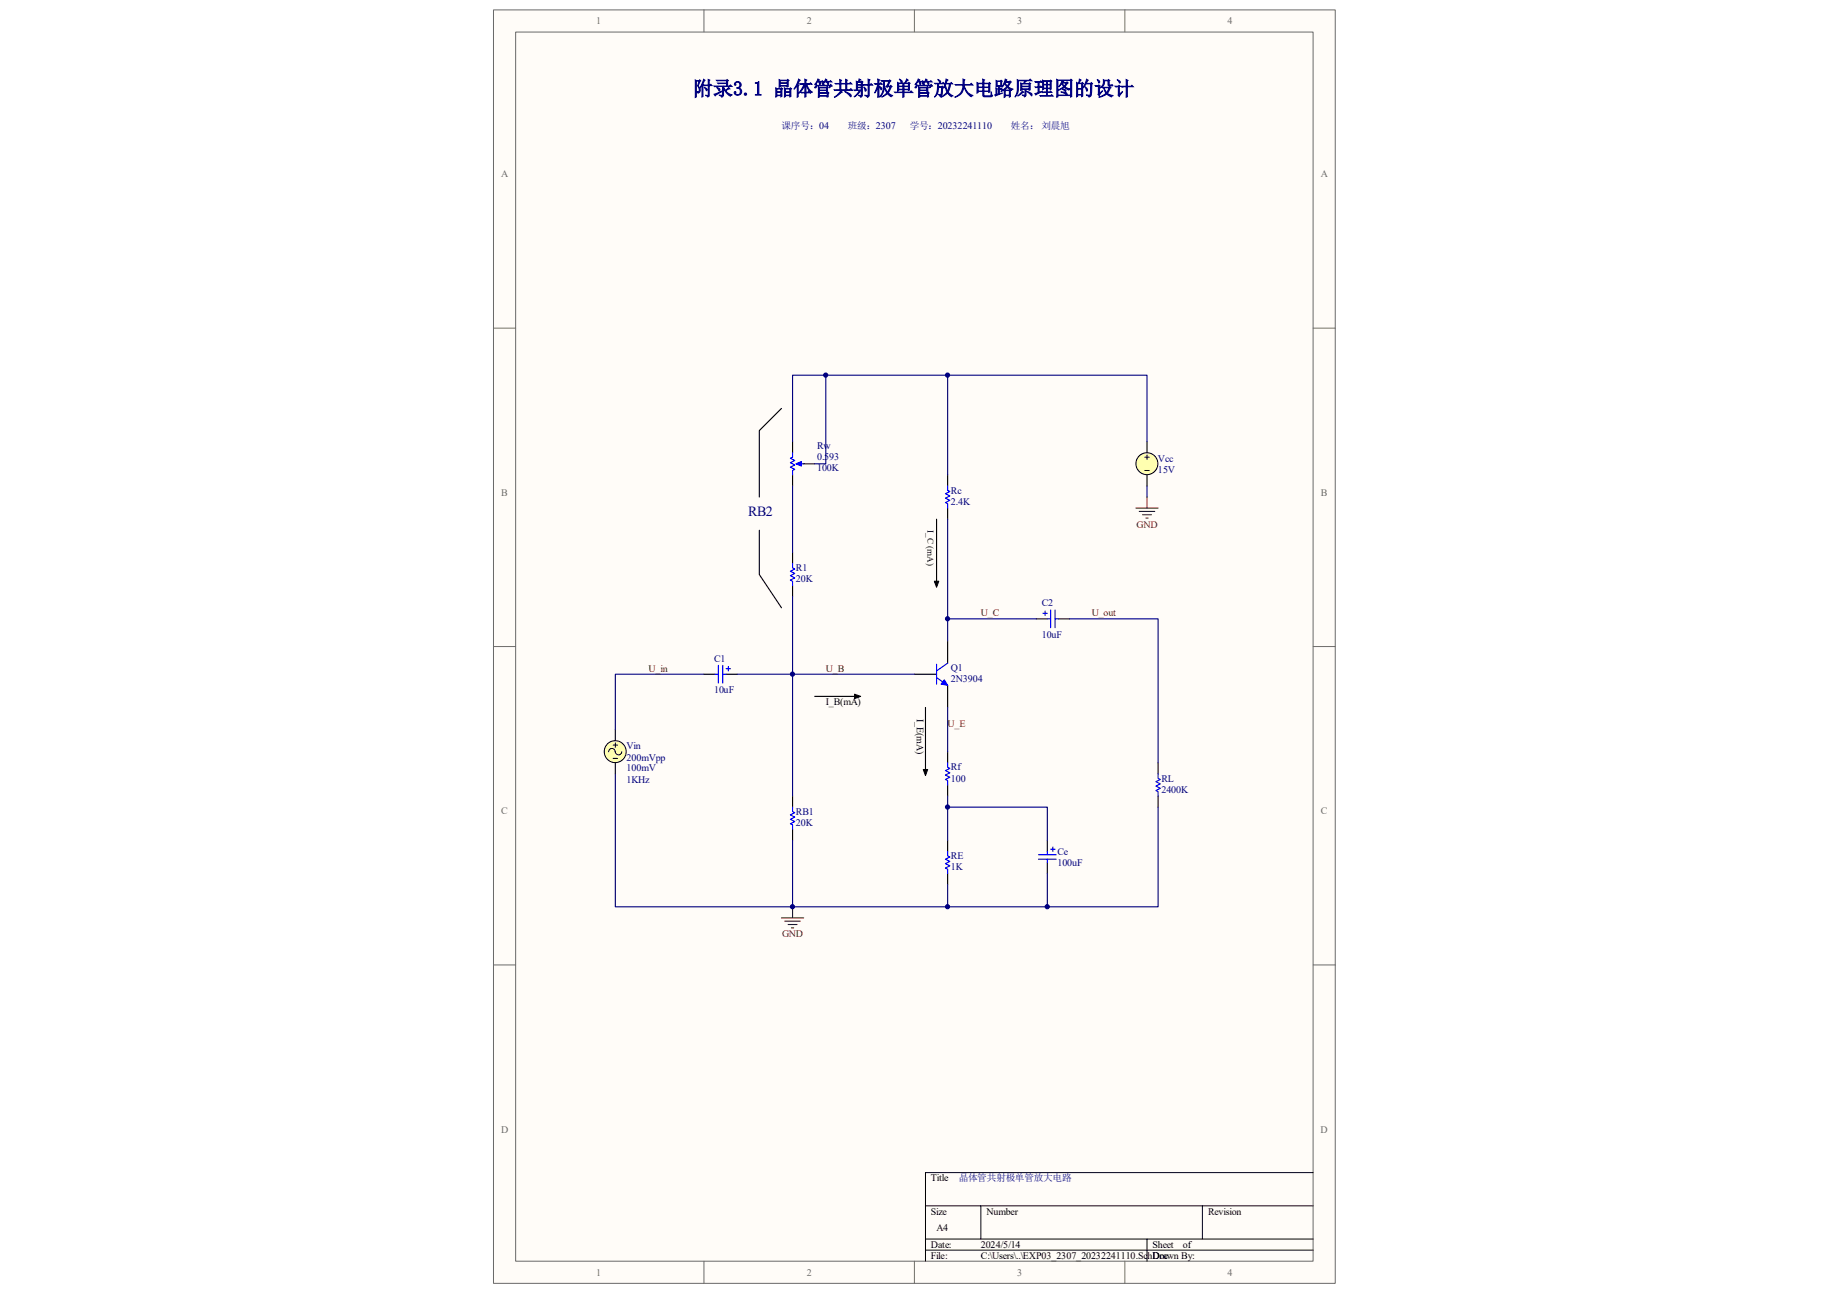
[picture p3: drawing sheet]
<svg xmlns="http://www.w3.org/2000/svg" width="297mm" height="210mm" viewBox="0 0 297 210" stroke-linecap="round" stroke-linejoin="round" font-family="sans-serif">
<path d="M80.2 1.7h136.6v206.7h-136.6z" fill="#fffcf8"/>
<path d="M80.1 1.6h136.7v206.8h-136.7z" fill="none" stroke="#696969" stroke-width=".16"/>
<path d="M83.8 5.2h129.4v199.7h-129.4z" fill="#fffcf8"/>
<g fill="none" stroke="#696969" stroke-width=".16">
<path d="M83.7 5.2h129.5v199.7h-129.5zM114.3 1.6v3.6M148.5 1.6v3.6M182.7 1.6v3.6M80.1 53.3h3.6M213.2 53.3h3.6M80.1 105h3.6M213.2 105h3.6M80.1 156.7h3.6M213.2 156.7h3.6M114.3 204.9v3.5M148.5 204.9v3.5"/>
<path d="M182.7 204.9v3.5"/>
</g>
<path d="M150.3 195.9h62.9M159.3 195.9v5.4M195.3 195.9v5.4M213.2 190.5h-62.9v14.4M150.3 201.3h62.9M150.3 203.1h62.9M186.3 201.3v3.6" fill="none" stroke="#000" stroke-width=".16"/>
<path d="M99.9 118.5v1.8M99.9 123.9v1.8" fill="none" stroke="#000" stroke-width=".18"/>
<circle cx="99.9" cy="122.1" r="1.78" fill="#ffffb0" stroke="#000" stroke-width=".16"/>
<path d="M99.6 121h.7M99.6 123.2h.7M99.9 120.7v.7M101 122.1a.54 .54 0 0 1-.6 .5 .54 .54 0 0 1-.5-.5 .52 .52 0 0 0-.5-.5 .52 .52 0 0 0-.6 .5" fill="none" stroke="#000" stroke-width=".16"/>
<g fill="none" stroke="#000" stroke-width=".18">
<path d="M153.9 77.1v1.8M186.3 71.7v1.8M186.3 77.1v1.8M128.7 89.7v1.8M128.7 95.1v1.8M153.9 82.5v1.8M114.3 109.5h1.8M117.9 109.5h1.8M168.3 100.5h1.8M171.9 100.5h1.8M128.7 129.3v1.8M128.7 134.7v1.8"/>
<path d="M153.9 122.1v1.8M153.9 127.5v1.8M153.9 136.5v1.8M170.1 136.5v1.8M188.1 123.9v1.8M188.1 129.3v1.8M153.9 141.9v1.8M170.1 140.1v1.8"/>
</g>
<g fill="none" stroke="#00f" stroke-width=".18">
<path d="M153.9 78.9v.8l.3 .1-.7 .4 .7 .4-.7 .3 .7 .4-.7 .3 .4 .2v.7M128.7 91.5v.7l.4 .2-.8 .4 .8 .3-.8 .4 .8 .4-.8 .3 .4 .2v.7M169.4 99.6h.7M169.7 99.3v.7M170.6 99.1v2.9M171.3 99.1v2.9M116.1 109.5h.6M116.7 108.1v2.9M117.4 108.1v2.9M117.4 109.5h.5M117.9 108.6h.7M118.3 108.3v.7"/>
<path d="M170.1 100.5h.5M171.3 100.5h.6M128.7 131.1v.7l.4 .2-.8 .4 .8 .3-.8 .4 .8 .3-.8 .4 .4 .2v.7M153.9 123.9v.7l.3 .2-.7 .4 .7 .3-.7 .4 .7 .3-.7 .4 .4 .2v.7M153.9 138.3v.7l.3 .2-.7 .4 .7 .3-.7 .4 .7 .3-.7 .4 .4 .2v.7M168.6 138.8h2.9M168.6 139.6h2.9M170.1 138.3v.5M170.1 139.6v.5M170.6 137.9h.7M171 137.6v.7M188.1 125.7v.7l.3 .2-.7 .4 .7 .3-.7 .4 .7 .3-.7 .4 .4 .2v.7"/>
</g>
<path d="M184.5 82.5h3.6M185 83.1h2.5M185.5 83.6h1.5M186.1 84.1h.3M186.3 80.7v1.8M126.9 149.1h3.6M127.4 149.6h2.6M128 150.2h1.4M128.5 150.7h.4M128.7 147.3v1.8" fill="none" stroke="#800000" stroke-width=".18"/>
<circle cx="186.2" cy="75.3" r="1.78" fill="#ffffb0" stroke="#000" stroke-width=".16"/>
<path d="M185.9 74.3h.7M185.9 76.4h.7M186.3 73.9v.7" fill="none" stroke="#000" stroke-width=".16"/>
<path d="M126.9 66.3l-3.6 3.6v10.8M128.7 71.7v1.8M128.7 77.1v1.8M130.5 75.3h1.8M123.3 86.1v7.2l3.6 5.4M152.1 84.3v10.8M132.3 113.1h7.2M148.5 109.5h3.6M150.3 114.9v10.8M153.9 104.1v3.6M153.9 111.3v3.6" fill="none" stroke="#000" stroke-width=".18"/>
<path d="M128.7 73.5v.8l-.4 .1 .8 .4-.8 .4 .8 .3-.8 .4 .8 .3-.4 .2v.7M129.6 75.3h.9M152.1 110.1l1.8 1.2M152.1 107.9v3.2M153.9 107.7l-1.8 1.3" fill="none" stroke="#00f" stroke-width=".18"/>
<path d="M129.2 75.3l.9-.3v.7z" fill="#00f" stroke="#00f" stroke-width=".18"/>
<g fill="none" stroke="#000080" stroke-width=".18">
<path d="M128.7 71.7v-10.8h57.6v10.8M128.7 78.9v10.8M134.1 60.9v14.4h-1.8M153.9 60.9v16.2M186.3 78.9v1.8M128.7 96.9v12.6h19.8M153.9 84.3v16.2h14.4M114.3 109.5h-14.4v9M119.7 109.5h9v19.8M153.9 100.5v3.6M153.9 114.9v7.2M173.7 100.5h14.4v23.4"/>
<path d="M99.9 125.7v21.6h54M128.7 136.5v10.8M153.9 131.1h16.2v5.4M153.9 129.3v7.2M188.1 131.1v16.2h-18M170.1 141.9v5.4h-16.2v-3.6"/>
</g>
<path d="M153.3 110.4l.6 .9-1.1-.2z" fill="#00f" stroke="#00f" stroke-width=".16"/>
<path d="M151.7 94.4h.7l-.3 1zM138.8 112.7l1 .4-1 .4zM149.9 125h.7l-.3 1z" fill="#000" stroke="#000" stroke-width=".16"/>
<g fill="#000080" stroke="#000080" stroke-width=".16">
<circle cx="128.7" cy="147.3" r=".34"/>
<circle cx="128.7" cy="109.5" r=".34"/>
<circle cx="134.1" cy="60.9" r=".34"/>
<circle cx="153.9" cy="147.3" r=".34"/>
<circle cx="153.9" cy="131.1" r=".34"/>
<circle cx="153.9" cy="100.5" r=".34"/>
<circle cx="153.9" cy="60.9" r=".34"/>
<circle cx="170.1" cy="147.3" r=".34"/>
</g>
<text font-size="3.2" fill="#000080" x="112.5" y="15.5">附录3.1 晶体管共射极单管放大电路原理图的设计</text>
<text font-size="2.3" fill="#000080" x="121.5" y="83.8">RB2</text>
<g font-size="1.6" fill="#696969">
<text x="96.8" y="3.9">1</text>
<text x="131" y="3.9">2</text>
<text x="165.2" y="3.9">3</text>
<text x="199.3" y="3.9">4</text>
<text x="81.4" y="28.8">A</text>
<text x="214.5" y="28.8">A</text>
<text x="81.4" y="80.6">B</text>
<text x="214.5" y="80.6">B</text>
<text x="81.4" y="132.2">C</text>
<text x="214.5" y="132.2">C</text>
<text x="81.4" y="184">D</text>
<text x="214.5" y="184">D</text>
<text x="96.8" y="207.2">1</text>
<text x="131" y="207.2">2</text>
<text x="165.2" y="207.2">3</text>
<text x="199.3" y="207.2">4</text>
</g>
<g font-size="1.6" fill="#000080">
<text x="126.9" y="21">课序号：04</text>
<text x="137.7" y="21">班级：2307</text>
<text x="147.7" y="21">学号：20232241110</text>
<text x="164.2" y="21">姓名： 刘晨旭</text>
<text x="132.7" y="74.8">0.593</text>
<text x="132.7" y="76.6">100K</text>
<text x="132.7" y="73">Rw</text>
<text x="188" y="76.8">15V</text>
<text x="188" y="75">Vcc</text>
<text x="154.4" y="82">2.4K</text>
<text x="154.4" y="80.2">Rc</text>
<text x="129.2" y="94.6">20K</text>
<text x="129.2" y="92.8">R1</text>
<text x="169.2" y="98.5">C2</text>
<text x="116" y="107.5">C1</text>
<text x="169.2" y="103.5">10uF</text>
<text x="116" y="112.6">10uF</text>
<text x="154.4" y="109">Q1</text>
<text x="154.4" y="110.7">2N3904</text>
<text x="101.7" y="125.3">100mV</text>
<text x="101.7" y="121.7">Vin</text>
<text x="101.7" y="123.5">200mVpp</text>
<text x="154.4" y="125.1">Rf</text>
<text x="101.7" y="127.1">1KHz</text>
<text x="154.4" y="127">100</text>
<text x="188.6" y="128.7">2400K</text>
<text x="188.6" y="127">RL</text>
<text x="129.2" y="134.2">20K</text>
<text x="129.2" y="132.3">RB1</text>
<text x="154.4" y="141.3">1K</text>
<text x="154.4" y="139.5">RE</text>
<text x="171.7" y="140.6">100uF</text>
<text x="171.7" y="138.8">Ce</text>
<text x="155.7" y="191.9">晶体管共射极单管放大电路</text>
</g>
<g font-size="1.6" fill="#800000">
<text x="184.6" y="85.7">GND</text>
<text x="159.3" y="100.1">U_C</text>
<text x="177.3" y="100.1">U_out</text>
<text x="105.3" y="109.1">U_in</text>
<text x="134.1" y="109.1">U_B</text>
<text x="153.9" y="118.1">U_E</text>
<text x="127" y="152.3">GND</text>
</g>
<g font-size="1.6" fill="#080d02">
<text x="134.1" y="114.5">I_B(mA)</text>
<text x="148.9" y="116.7" transform="rotate(90 148.9 116.7)">I_E(mA)</text>
</g>
<g font-size="1.6">
<text x="151.2" y="191.9">Title</text>
<text x="151.2" y="197.3">Size</text>
<text x="160.2" y="197.3">Number</text>
<text x="196.2" y="197.3">Revision</text>
<text x="151.2" y="202.6">Date:</text>
<text x="152.1" y="199.9">A4</text>
<text x="159.3" y="202.6">2024/5/14</text>
<text x="187.2" y="202.6">Sheet</text>
<text x="192.1" y="202.6">of</text>
<text x="151.2" y="204.5">File:</text>
<text x="159.3" y="204.5">C:\Users\..\EXP03_2307_20232241110.SchDoc</text>
<text x="188.3" y="204.5">rawn By:</text>
</g>
<text font-size="1.5" fill="#080d02" x="150.6" y="86.2" transform="rotate(90 150.6 86.2)">I_C (mA)</text>
</svg>
